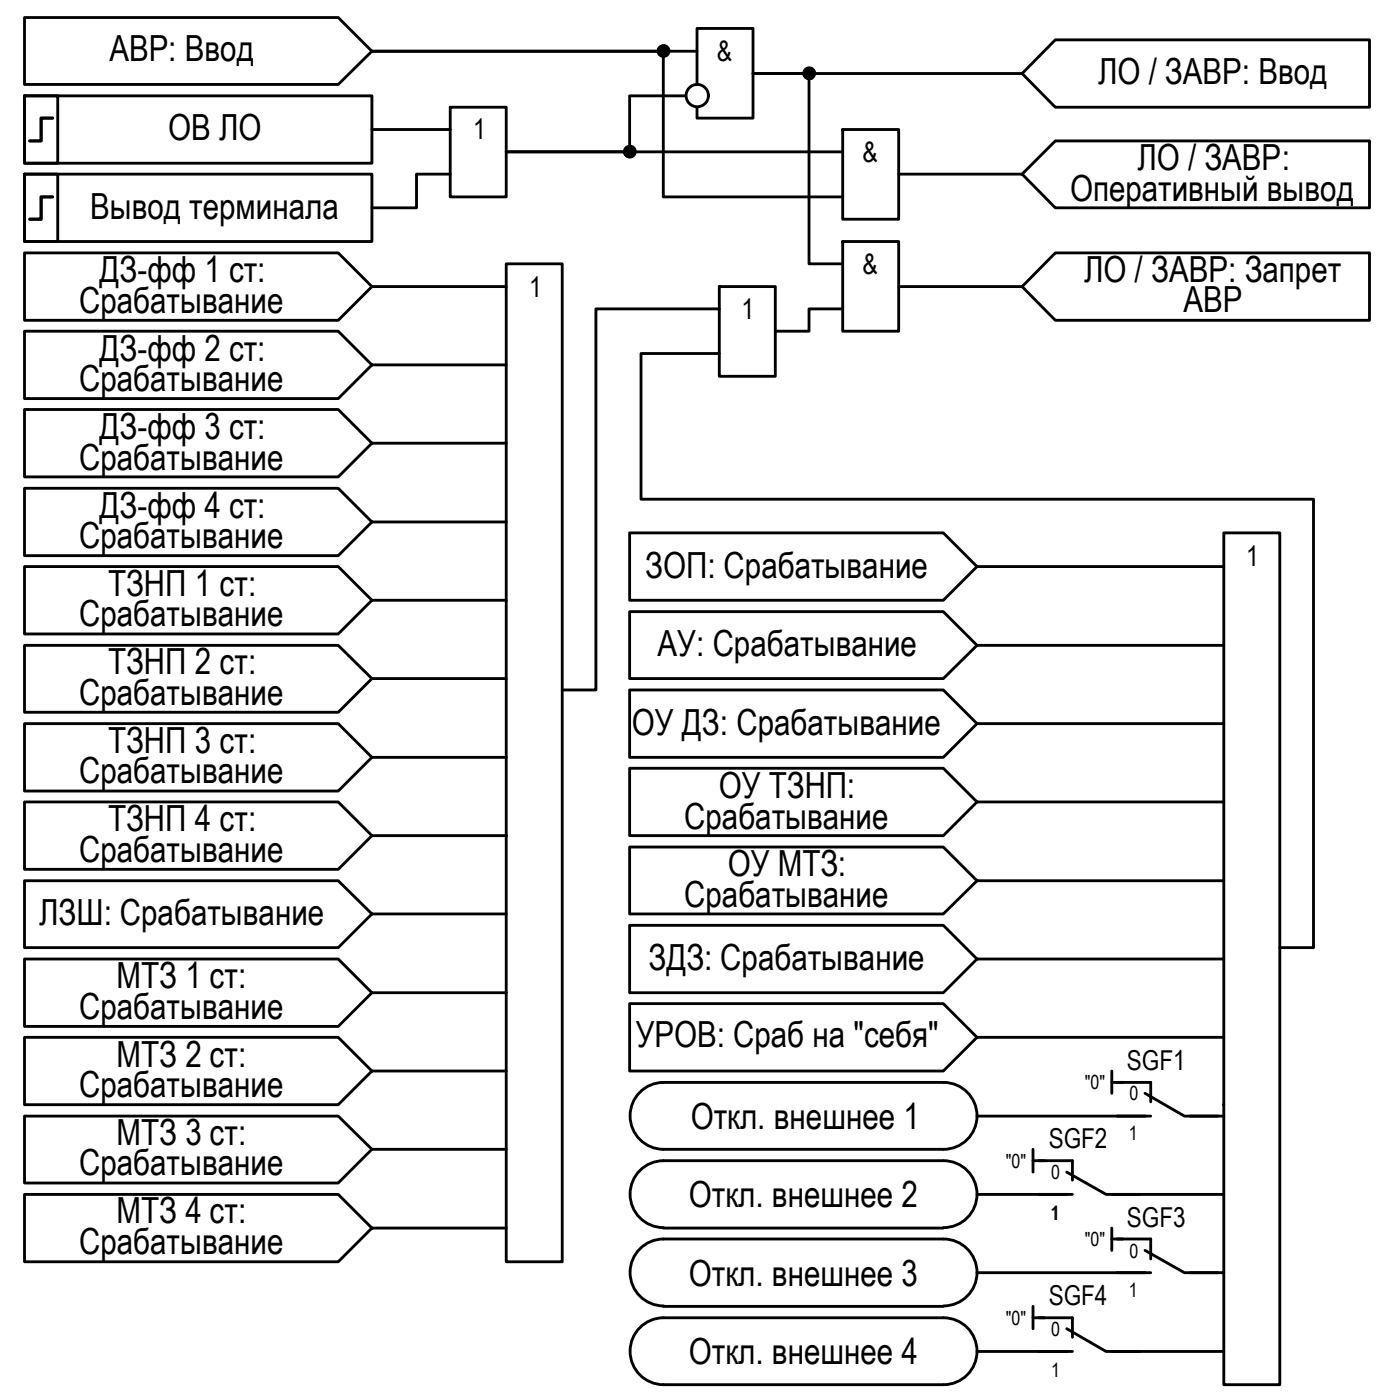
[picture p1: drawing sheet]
<svg xmlns="http://www.w3.org/2000/svg" width="124mm" height="125mm" viewBox="0 0 124 125" stroke-linecap="round" stroke-linejoin="round" font-family="sans-serif">
<!-- layer: 0 -->
<g fill="none" stroke="#000" stroke-width=".25">
<path d="M2.2 1.6h28l3 3-3 2.9h-28zM2.2 8.5h2.9v6.1h-2.9zM2.2 8.5h31v6.1h-31zM2.2 15.5h2.9v6h-2.9zM2.2 15.5h31v6h-31zM33.2 4.6h26v13h16M33.2 4.6h29M33.2 11.6h7M40.2 9.6h5v8h-5zM40.2 15.5h-3v3h-4M61.2 8.5h-5v5h-11h30M62.2 7.5v-5h5v8h-5v-.9"/>
<path d="M75.2 11.6h5v8h-5zM80.2 15.5h11M91.2 6.6h-24h5v16.9h3M91.2 15.5l2.9-2.9h28.1v5.9h-28.1zM94.1 3.6h28.1v6h-28.1l-2.9-3zM2.2 22.6h28l3 3-3 3h-28zM2.2 29.5h28l3 3.1-3 3h-28zM2.2 36.5h28l3 3-3 3h-28zM33.2 25.6h12M33.2 32.6h12M33.2 39.5h12M45.2 23.5h5v89.1h-5z"/>
<path d="M64.2 25.6h5v8h-5zM64.2 31.5h-7v13h60v40h-3M64.2 27.6h-11v34h-3M75.2 21.5h5v8h-5zM75.2 27.6h-3v1.9h-3M80.2 25.6h11M94.1 22.6h28.1v6h-28.1l-2.9-3zM2.2 50.5h28l3 3-3 3.1h-28zM2.2 57.6h28l3 2.9-3 3h-28zM2.2 43.6h28l3 3-3 3h-28zM33.2 46.6h12M33.2 53.5h12"/>
<path d="M56.2 47.5h27.9l3 3-3 3h-27.9zM56.2 54.6h27.9l3 3-3 2.9h-27.9zM87.1 50.5h22.1M87.1 57.6h22.1M109.2 47.5h5v76h-5zM2.2 78.6h28l3 2.9-3 3h-28zM2.2 64.6h28l3 3-3 3h-28zM2.2 71.5h28l3 3-3 3.1h-28zM33.2 60.5h12M33.2 67.6h12M33.2 74.5h12M56.2 61.6h27.9l3 3-3 3h-27.9z"/>
<path d="M56.2 68.5h27.9l3 3-3 3h-27.9zM56.2 75.6h27.9l3 3-3 2.9h-27.9zM87.1 64.6h22.1M87.1 71.5h22.1M87.1 78.6h22.1M2.2 85.6h28l3 3-3 3h-28zM2.2 92.5h28l3 3-3 3.1h-28zM2.2 99.6h28l3 2.9-3 3h-28zM33.2 81.5h12M33.2 88.6h12M33.2 95.5h12M56.2 82.5h27.9l3 3.1-3 3h-27.9z"/>
<path d="M59.2 96.6h24.9M59.2 96.6a2.98 2.98 0 0 0-3 2.9 2.98 2.98 0 0 0 3 3M84.2 96.6a2.98 2.98 0 0 1 2.9 2.9 2.98 2.98 0 0 1-2.9 3M87.1 92.5l-3 3h-27.9v-6h27.9l3 3h22.1M87.1 85.6h22.1M87.1 99.6h15M99.2 96.6h.9M99.2 95.5v2M106.2 99.6h3M33.2 109.6l-3 3h-28v-6h28l3 3h12M33.2 102.5h12M59.2 102.5h24.9"/>
<path d="M59.2 103.5h24.9M59.2 109.6h24.9M59.2 110.5h24.9M59.2 116.5h24.9M59.2 117.6h24.9M59.2 103.5a2.98 2.98 0 0 0-3 3 2.98 2.98 0 0 0 3 3M59.2 110.5a2.98 2.98 0 0 0-3 3 2.98 2.98 0 0 0 3 3M59.2 117.6a2.98 2.98 0 0 0-3 2.9 2.98 2.98 0 0 0 3 3M84.2 103.5a2.98 2.98 0 0 1 2.9 3 2.98 2.98 0 0 1-2.9 3M84.2 110.5a2.98 2.98 0 0 1 2.9 3 2.98 2.98 0 0 1-2.9 3M84.2 117.6a2.98 2.98 0 0 1 2.9 2.9 2.98 2.98 0 0 1-2.9 3M87.1 106.6h8.1"/>
<path d="M87.1 113.5h15M92.1 103.5h1.1M92.1 117.6h1.1M92.1 102.5v2.1M92.1 116.5v2M99.2 110.5h.9M99.2 106.6h10M99.2 109.6v1.9M106.2 113.5h3M59.2 123.5h24.9M87.1 120.6h8.1M99.2 120.6h10"/>
<circle cx="56.2" cy="13.5" r=".49"/>
<circle cx="59.2" cy="4.5" r=".49"/>
<circle cx="62.2" cy="8.5" r=".99"/>
<circle cx="72.2" cy="6.5" r=".49"/>
</g>
<g fill="#000" stroke="#000" stroke-width=".09">
<path d="M55.8 13.9h.7zM56 14.1h.3zM56.1 13.1l.1-.1zM58.8 4.2h.7zM59 5h.3zM59.1 4.1h.1zM72 7h.3zM72.1 6.1h.1z"/>
<path d="M56.1 13.1h.2zM56 13.1h.3z"/>
<path d="M56.1 14.1h.1zM56 14.1h.2z"/>
<path d="M56 13.1h.3zM56 13.1h.3z"/>
<path d="M56 13.1h.4zM55.9 13.1h.5z"/>
<path d="M56 14h.3zM56 14l.3 .1z"/>
<path d="M55.9 13.1h.5zM55.9 13.1h.5z"/>
<path d="M55.9 14h.5zM55.9 14h.4z"/>
<path d="M55.9 13.1l.6 .1zM55.9 13.1l.6 .1z"/>
<path d="M55.9 14h.5zM55.9 14h.5z"/>
<path d="M55.9 13.2h.6zM55.8 13.2h.7z"/>
<path d="M55.9 14h.6zM55.9 14h.5z"/>
<path d="M55.8 13.2h.7zM55.8 13.2h.7z"/>
<path d="M55.8 13.9h.7zM55.8 13.9l.7 .1z"/>
<path d="M55.8 13.2h.7zM55.8 13.2h.7z"/>
<path d="M55.8 13.2l.8 .1zM55.8 13.2l.8 .1z"/>
<path d="M55.8 13.9h.7zM55.8 13.9h.7z"/>
<path d="M55.7 13.3h.9zM55.7 13.3h.9z"/>
<path d="M55.7 13.3l.9 .1zM55.7 13.3l.9 .1z"/>
<path d="M55.7 13.8h.9zM55.7 13.8h.9z"/>
<path d="M55.7 13.8h.9zM55.7 13.8l.8 .1zM55.8 13.9h.7z"/>
<path d="M55.7 13.4h.9zM55.7 13.4h.9z"/>
<path d="M55.7 13.4l1 .1zM55.7 13.4l1 .1z"/>
<path d="M55.7 13.7l.9 .1zM55.7 13.7l.9 .1z"/>
<path d="M55.7 13.8h.9zM55.7 13.8h.9z"/>
<path d="M55.7 13.5h1zM55.7 13.5h1z"/>
<path d="M55.7 13.5h1zM55.7 13.5h1z"/>
<path d="M55.7 13.5l1 .1zM55.7 13.5l1 .1z"/>
<path d="M55.7 13.6h1zM55.7 13.6h1z"/>
<path d="M55.7 13.6l.9 .1 .1-.1zM55.7 13.6l.9 .1h-.9z"/>
<path d="M59 5h.2zM59.1 5h.1z"/>
<path d="M59.1 4.1h.2zM59 4.1h.3z"/>
<path d="M59 4.1h.3zM59 4.1h.3z"/>
<path d="M59 4.1h.4zM59 4.1h.4z"/>
<path d="M59 5h.3zM59 5h.3z"/>
<path d="M59 4.1h.4zM58.9 4.1h.5z"/>
<path d="M59 5h.4zM59 5h.3z"/>
<path d="M58.9 4.1h.6zM58.9 4.1h.6z"/>
<path d="M58.9 5h.5zM58.9 5h.5z"/>
<path d="M58.9 4.1l.6 .1zM58.9 4.1l.6 .1zM58.8 4.2h.7z"/>
<path d="M58.9 5h.6zM58.9 5h.5z"/>
<path d="M58.8 4.2h.7zM58.8 4.2h.7z"/>
<path d="M58.8 4.9l.7 .1zM58.8 4.9l.7 .1z"/>
<path d="M58.8 5h.7zM58.8 5h.7z"/>
<path d="M58.8 4.2l.8 .1zM58.8 4.2l.8 .1z"/>
<path d="M58.8 4.9h.7zM58.8 4.9h.7z"/>
<path d="M58.7 4.3h.9zM58.7 4.3h.9z"/>
<path d="M58.7 4.3l.9 .1zM58.7 4.3l.9 .1z"/>
<path d="M58.7 4.8h.9zM58.7 4.8h.9z"/>
<path d="M58.7 4.8h.9zM58.7 4.8l.8 .1z"/>
<path d="M58.7 4.4h.9zM58.7 4.4h.9z"/>
<path d="M58.7 4.4h.9zM58.7 4.4h.9z"/>
<path d="M58.7 4.4l1 .1-.1-.1zM58.7 4.4l1 .1h-1z"/>
<path d="M58.7 4.7h.9zM58.7 4.7h.9z"/>
<path d="M58.7 4.7h.9zM58.7 4.7h.9z"/>
<path d="M58.7 4.7h.9zM58.7 4.7l.9 .1z"/>
<path d="M58.7 4.5l1 .1zM58.7 4.5l1 .1z"/>
<path d="M58.7 4.6h1zM58.7 4.6h1z"/>
<path d="M58.7 4.6h1zM58.7 4.6l.9 .1z"/>
<path d="M72 7l.2 .1zM72.1 7.1h.1z"/>
<path d="M72.1 6.1h.2zM72 6.1h.3z"/>
<path d="M72 6.1h.3zM72 6.1h.3z"/>
<path d="M72 6.1h.4zM72 6.1h.4z"/>
<path d="M72 7h.3zM72 7h.3z"/>
<path d="M72 6.1h.4zM72 6.1h.4z"/>
<path d="M72 7h.4zM72 7h.3z"/>
<path d="M71.9 6.1h.6zM71.9 6.1h.6z"/>
<path d="M71.9 7h.5zM71.9 7h.5z"/>
<path d="M71.9 6.1l.6 .1zM71.9 6.1l.6 .1z"/>
<path d="M71.9 6.9h.6zM71.9 6.9l.5 .1z"/>
<path d="M71.8 6.2h.7zM71.8 6.2h.7z"/>
<path d="M71.8 6.2l.7 .1zM71.8 6.2l.7 .1z"/>
<path d="M71.8 6.9h.7zM71.8 6.9h.7z"/>
<path d="M71.8 6.9h.7zM71.8 6.9h.7z"/>
<path d="M71.8 6.3h.8zM71.7 6.3h.9z"/>
<path d="M71.8 6.9h.7zM71.8 6.9h.7z"/>
<path d="M71.7 6.3h.9zM71.7 6.3h.9z"/>
<path d="M71.7 6.3h.9zM71.7 6.3h.9z"/>
<path d="M71.7 6.8h.9zM71.7 6.8h.9z"/>
<path d="M71.7 6.8h.9zM71.7 6.8l.8 .1z"/>
<path d="M71.7 6.3l.9 .1v-.1zM71.7 6.3l.9 .1h-.9z"/>
<path d="M71.7 6.4l.9 .1zM71.7 6.4l.9 .1z"/>
<path d="M71.7 6.5h1zM71.7 6.5h1z"/>
<path d="M71.7 6.6l.9 .1zM71.7 6.6l.9 .1z"/>
<path d="M71.7 6.7h.9zM71.7 6.7h.9z"/>
<path d="M71.7 6.7h.9zM71.7 6.7l.9 .1z"/>
<path d="M71.7 6.5l1 .1zM71.7 6.5l1 .1z"/>
<path d="M71.7 6.6h1zM71.7 6.6h1z"/>
<path d="M71.7 6.6h1zM71.7 6.6h.9z"/>
</g>
<path d="M4.7 10.5h-1v2.1h-1M4.7 17.6h-1v2h-1" fill="none" stroke="#000" stroke-width=".3"/>
<path d="M99.6 96.6h3v1.7M99.6 99.6h3M102.1 97.5l3.5 2.1h3.1M92.7 103.5h3v1.8M92.7 117.6h3v1.7M92.7 106.6h3M95.2 104.6l3.5 2h3M95.2 118.5l3.5 2.1h3M99.6 110.5h3v1.8M99.6 113.5h3M102.1 111.5l3.5 2h3.1M92.7 120.6h3" fill="none" stroke="#000" stroke-width=".25"/>
<g font-size="3.2">
<text x="9.8" y="5.5">АВР: Ввод</text>
<text x="97.9" y="7.5">ЛО / ЗАВР: Ввод</text>
<text x="15" y="12.5">ОВ ЛО</text>
<text x="95.4" y="17.9">Оперативный вывод</text>
<text x="101.5" y="15.2">ЛО / ЗАВР:</text>
<text x="8" y="19.5">Вывод терминала</text>
<text x="7.1" y="27.9">Срабатывание</text>
<text x="8.9" y="25.2">ДЗ-фф 1 ст:</text>
<text x="96.7" y="25.2">ЛО / ЗАВР: Запрет</text>
<text x="105.6" y="27.9">АВР</text>
<text x="7.1" y="34.9">Срабатывание</text>
<text x="8.9" y="32.2">ДЗ-фф 2 ст:</text>
<text x="7.1" y="41.9">Срабатывание</text>
<text x="8.9" y="39.2">ДЗ-фф 3 ст:</text>
<text x="8.9" y="46.2">ДЗ-фф 4 ст:</text>
<text x="7.1" y="48.9">Срабатывание</text>
<text x="9.6" y="53.1">ТЗНП 1 ст:</text>
<text x="57.6" y="51.6">ЗОП: Срабатывание</text>
<text x="7.1" y="55.9">Срабатывание</text>
<text x="58.7" y="58.5">АУ: Срабатывание</text>
<text x="7.1" y="62.9">Срабатывание</text>
<text x="9.6" y="60.2">ТЗНП 2 ст:</text>
<text x="56.4" y="65.5">ОУ ДЗ: Срабатывание</text>
<text x="7.1" y="69.9">Срабатывание</text>
<text x="9.6" y="67.1">ТЗНП 3 ст:</text>
<text x="64.1" y="71.2">ОУ ТЗНП:</text>
<text x="7.1" y="76.9">Срабатывание</text>
<text x="9.6" y="74.2">ТЗНП 4 ст:</text>
<text x="61" y="73.9">Срабатывание</text>
<text x="3.5" y="82.5">ЛЗШ: Срабатывание</text>
<text x="61" y="80.9">Срабатывание</text>
<text x="64.9" y="78.1">ОУ МТЗ:</text>
<text x="10.4" y="88.1">МТЗ 1 ст:</text>
<text x="57.9" y="86.5">ЗДЗ: Срабатывание</text>
<text x="7.1" y="90.9">Срабатывание</text>
<text x="10.4" y="95.2">МТЗ 2 ст:</text>
<text x="56.7" y="93.4">УРОВ: Сраб на &quot;себя&quot;</text>
<text x="7.1" y="97.9">Срабатывание</text>
<text x="61.6" y="100.7">Откл. внешнее 1</text>
<text x="7.1" y="104.9">Срабатывание</text>
<text x="10.4" y="102.1">МТЗ 3 ст:</text>
<text x="61.5" y="107.7">Откл. внешнее 2</text>
<text x="7.1" y="111.9">Срабатывание</text>
<text x="10.4" y="109.1">МТЗ 4 ст:</text>
<text x="61.5" y="114.7">Откл. внешнее 3</text>
<text x="61.5" y="121.7">Откл. внешнее 4</text>
</g>
<g font-size="2.5">
<text x="64" y="5.5">&amp;</text>
<text x="42.2" y="12.4">1</text>
<text x="76.9" y="14.4">&amp;</text>
<text x="47.2" y="26.5">1</text>
<text x="66.2" y="28.4">1</text>
<text x="76.9" y="24.5">&amp;</text>
<text x="111.2" y="50.5">1</text>
</g>
<g font-size="2.4">
<text x="100.5" y="95.4">SGF1</text>
<text x="93.5" y="102.4">SGF2</text>
<text x="100.5" y="109.4">SGF3</text>
<text x="93.5" y="116.4">SGF4</text>
</g>
<g font-size="1.7">
<text x="96.8" y="97.2">&quot;0&quot;</text>
<text x="100.7" y="101.7">1</text>
<text x="100.7" y="98.2">0</text>
<text x="89.7" y="104.2">&quot;0&quot;</text>
<text x="93.8" y="105.2">0</text>
<text x="93.7" y="108.8">1</text>
<text x="96.8" y="111.2">&quot;0&quot;</text>
<text x="100.7" y="112.2">0</text>
<text x="89.7" y="118.2">&quot;0&quot;</text>
<text x="93.8" y="119.2">0</text>
<text x="100.7" y="115.7">1</text>
<text x="93.8" y="122.8">1</text>
</g>
</svg>
